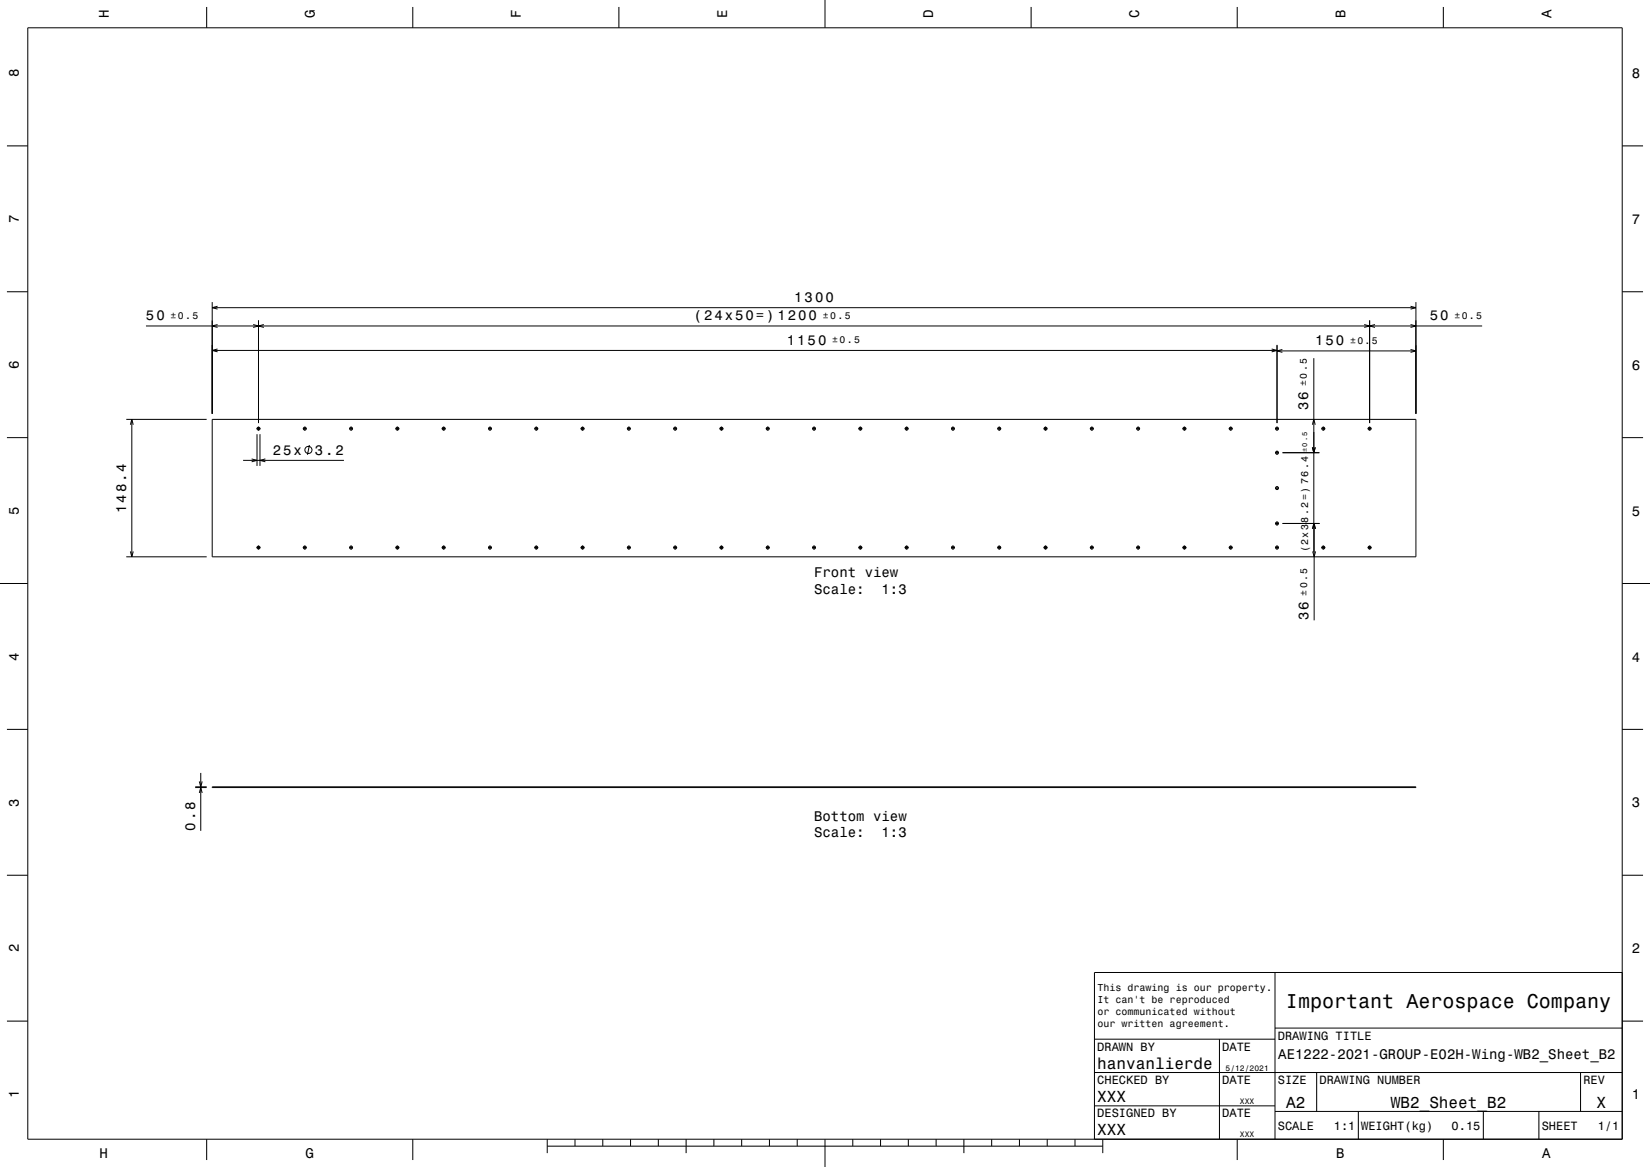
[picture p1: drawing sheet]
<svg xmlns="http://www.w3.org/2000/svg" width="594mm" height="420mm" viewBox="0 0 594 420" stroke-linecap="round" stroke-linejoin="round" font-family="sans-serif">
<g fill="none" stroke="#000" stroke-width=".36">
<path d="M10 10h574v400h-574zM74.4 2.5v7.5M148.6 2.5v7.5M222.8 2.5v7.5M297 0v10M371.2 2.5v7.5M445.4 2.5v7.5M519.6 2.5v7.5M2.5 52.5h7.5M584 52.5h7.5M2.5 105h7.5M52.5 117.3h481.1"/>
<path d="M76.4 108.7v40.2M76.4 110.7h433.3M78.3 110.2l-1.9 .5 1.9 .6M78.3 116.8l-1.9 .5 1.9 .5M91.1 116.8l2 .5-2 .5M93.1 115.3v37M95 116.8l-1.9 .5 1.9 .5M491.1 116.8l2 .5-2 .5M493.1 115.3v37M495 116.8l-1.9 .5 1.9 .5M507.8 110.2l1.9 .5-1.9 .6M507.8 116.8l1.9 .5-1.9 .5"/>
<path d="M509.7 108.7v40.2M584 105h7.5M76.4 126.1h383.3M78.3 125.6l-1.9 .5 1.9 .5M457.8 125.6l1.9 .5-1.9 .5M459.7 124.1v28.2M459.7 126.3h50M461.7 125.8l-2 .5 2 .5M473 128.9v69.9M507.8 125.8l1.9 .5-1.9 .5M2.5 157.5h7.5M45.5 150.9h28.9"/>
<path d="M46.9 152.9l.6-2 .5 2M47.5 150.9v49.5M76.4 150.9h433.3v49.5h-433.3zM92.4 154.3h1.4M92.5 156.3v11.4M93.1 153.6v1.4M93.6 156.3v11.4M109 154.3h1.4M109.7 153.6v1.4M125.7 154.3h1.4M126.4 153.6v1.4M142.4 154.3h1.4"/>
<path d="M143.1 153.6v1.4M159 154.3h1.4M159.7 153.6v1.4M175.7 154.3h1.4M176.4 153.6v1.4M192.4 154.3h1.4M193.1 153.6v1.4M209 154.3h1.4M209.7 153.6v1.4M225.7 154.3h1.4M226.4 153.6v1.4M242.4 154.3h1.4"/>
<path d="M243.1 153.6v1.4M259 154.3h1.4M259.7 153.6v1.4M275.7 154.3h1.4M276.4 153.6v1.4M292.4 154.3h1.4M293.1 153.6v1.4M309 154.3h1.4M309.7 153.6v1.4M325.7 154.3h1.4M326.4 153.6v1.4M342.4 154.3h1.4"/>
<path d="M343.1 153.6v1.4M359 154.3h1.4M359.7 153.6v1.4M375.7 154.3h1.4M376.4 153.6v1.4M392.4 154.3h1.4M393.1 153.6v1.4M409 154.3h1.4M409.7 153.6v1.4M425.7 154.3h1.4M426.4 153.6v1.4M442.4 154.3h1.4"/>
<path d="M443.1 153.6v1.4M459 154.3h1.4M459.7 153.6v1.4M472.5 152.9l.5-2 .5 2M475.7 154.3h1.4M476.4 153.6v1.4M492.4 154.3h1.4M493.1 153.6v1.4M584 157.5h7.5M87.5 165.7h36.3M90.6 165.2l1.9 .5-1.9 .5M95.5 165.2l-1.9 .5 1.9 .5"/>
<path d="M111.4 160.2l-.7 3.5M459 162.9h1.4M459 175.7h1.4M459.7 162.2v1.4M459.7 175v1.4M461.7 162.9h13.3M472.5 161l.5 1.9 .5-1.9M46.9 198.5l.6 1.9 .5-1.9M92.4 197.1h1.4M93.1 196.4v1.4M109 197.1h1.4M109.7 196.4v1.4"/>
<path d="M125.7 197.1h1.4M126.4 196.4v1.4M142.4 197.1h1.4M143.1 196.4v1.4M159 197.1h1.4M159.7 196.4v1.4M175.7 197.1h1.4M176.4 196.4v1.4M192.4 197.1h1.4M193.1 196.4v1.4M209 197.1h1.4M209.7 196.4v1.4"/>
<path d="M225.7 197.1h1.4M226.4 196.4v1.4M242.4 197.1h1.4M243.1 196.4v1.4M259 197.1h1.4M259.7 196.4v1.4M275.7 197.1h1.4M276.4 196.4v1.4M292.4 197.1h1.4M293.1 196.4v1.4M309 197.1h1.4M309.7 196.4v1.4"/>
<path d="M325.7 197.1h1.4M326.4 196.4v1.4M342.4 197.1h1.4M343.1 196.4v1.4M359 197.1h1.4M359.7 196.4v1.4M375.7 197.1h1.4M376.4 196.4v1.4M392.4 197.1h1.4M393.1 196.4v1.4M409 197.1h1.4M409.7 196.4v1.4"/>
<path d="M425.7 197.1h1.4M426.4 196.4v1.4M442.4 197.1h1.4M443.1 196.4v1.4M459 188.4h1.4M459 197.1h1.4M459.7 187.7v1.4M459.7 196.4v1.4M461.7 188.4h13.4M472.5 190.3l.5-1.9 .5 1.9M472.6 198.5l.5 1.9 .5-1.9M472.6 190.3l.5-1.9 .5 1.9"/>
<path d="M473.1 188.4v34.9M475.7 197.1h1.4M476.4 196.4v1.4M492.4 197.1h1.4M493.1 196.4v1.4M0 210h10M45.5 200.4h28.9M584 210h10M2.5 262.5h7.5M72.3 278.2v20.8M584 262.5h7.5M70.3 283.4h4.1"/>
<path d="M70.3 283.2h4.1M71.8 285.4l.5-2 .5 2M71.8 281.2l.5 2 .5-2M76.4 283.2h433.3v.2h-433.3zM2.5 315h7.5M584 315h7.5M459 350v60M584 350h-190v60M2.5 367.5h7.5M394 374h65M439 374v36M459 370h125"/>
<path d="M584 367.5h7.5M394 398h65M394 386h190M474 386v14M569 386v14M74.4 410v7.5M148.6 410v7.5M197 412.5h200M197 410v5M207 410v2.5M217 410v2.5M227 410v2.5"/>
<path d="M237 410v2.5M247 410v5M257 410v2.5M267 410v2.5M277 410v2.5M287 410v2.5M297 410v10M307 410v2.5M317 410v2.5M327 410v2.5M337 410v2.5M347 410v5"/>
<path d="M357 410v2.5M367 410v2.5M377 410v2.5M387 410v2.5M397 410v5M445.4 410v7.5M459 400h125M489 400v10M519.6 410v7.5M534 400v10M554 400v10"/>
<circle cx="93.1" cy="154.3" r=".53"/>
<circle cx="109.7" cy="154.3" r=".53"/>
<circle cx="126.4" cy="154.3" r=".53"/>
<circle cx="143.1" cy="154.3" r=".53"/>
<circle cx="159.7" cy="154.3" r=".53"/>
<circle cx="176.4" cy="154.3" r=".53"/>
<circle cx="193.1" cy="154.3" r=".53"/>
<circle cx="209.7" cy="154.3" r=".53"/>
<circle cx="226.4" cy="154.3" r=".53"/>
<circle cx="243.1" cy="154.3" r=".53"/>
<circle cx="259.7" cy="154.3" r=".53"/>
<circle cx="276.4" cy="154.3" r=".53"/>
<circle cx="293.1" cy="154.3" r=".53"/>
<circle cx="309.7" cy="154.3" r=".53"/>
<circle cx="326.4" cy="154.3" r=".53"/>
<circle cx="343.1" cy="154.3" r=".53"/>
<circle cx="359.7" cy="154.3" r=".53"/>
<circle cx="376.4" cy="154.3" r=".53"/>
<circle cx="393.1" cy="154.3" r=".53"/>
<circle cx="409.7" cy="154.3" r=".53"/>
<circle cx="426.4" cy="154.3" r=".53"/>
<circle cx="443.1" cy="154.3" r=".53"/>
<circle cx="459.7" cy="154.3" r=".53"/>
<circle cx="476.4" cy="154.3" r=".53"/>
<circle cx="493.1" cy="154.3" r=".53"/>
<circle cx="111" cy="161.9" r="1.28"/>
<circle cx="459.7" cy="162.9" r=".53"/>
<circle cx="459.7" cy="175.7" r=".53"/>
<circle cx="93.1" cy="197.1" r=".53"/>
<circle cx="109.7" cy="197.1" r=".53"/>
<circle cx="126.4" cy="197.1" r=".53"/>
<circle cx="143.1" cy="197.1" r=".53"/>
<circle cx="159.7" cy="197.1" r=".53"/>
<circle cx="176.4" cy="197.1" r=".53"/>
<circle cx="193.1" cy="197.1" r=".53"/>
<circle cx="209.7" cy="197.1" r=".53"/>
<circle cx="226.4" cy="197.1" r=".53"/>
<circle cx="243.1" cy="197.1" r=".53"/>
<circle cx="259.7" cy="197.1" r=".53"/>
<circle cx="276.4" cy="197.1" r=".53"/>
<circle cx="293.1" cy="197.1" r=".53"/>
<circle cx="309.7" cy="197.1" r=".53"/>
<circle cx="326.4" cy="197.1" r=".53"/>
<circle cx="343.1" cy="197.1" r=".53"/>
<circle cx="359.7" cy="197.1" r=".53"/>
<circle cx="376.4" cy="197.1" r=".53"/>
<circle cx="393.1" cy="197.1" r=".53"/>
<circle cx="409.7" cy="197.1" r=".53"/>
<circle cx="426.4" cy="197.1" r=".53"/>
<circle cx="443.1" cy="197.1" r=".53"/>
<circle cx="459.7" cy="197.1" r=".53"/>
<circle cx="459.7" cy="188.4" r=".53"/>
<circle cx="476.4" cy="197.1" r=".53"/>
<circle cx="493.1" cy="197.1" r=".53"/>
</g>
<text font-size="7.2" x="462.9" y="362.6">Important Aerospace Company</text>
<g font-size="5.8">
<text x="395" y="384.6">hanvanlierde</text>
<text x="395" y="396.6">XXX</text>
<text x="463" y="398.6">A2</text>
<text x="500.7" y="398.6">WB2_Sheet_B2</text>
<text x="574.8" y="398.6">X</text>
<text x="395" y="408.6">XXX</text>
</g>
<g font-size="5">
<text x="39.1" y="6.5" transform="rotate(-90 39.1 6.5)">H</text>
<text x="113.3" y="6.5" transform="rotate(-90 113.3 6.5)">G</text>
<text x="187.5" y="6.5" transform="rotate(-90 187.5 6.5)">F</text>
<text x="261.7" y="6.5" transform="rotate(-90 261.7 6.5)">E</text>
<text x="335.9" y="6.5" transform="rotate(-90 335.9 6.5)">D</text>
<text x="410.1" y="6.5" transform="rotate(-90 410.1 6.5)">C</text>
<text x="484.3" y="6.5" transform="rotate(-90 484.3 6.5)">B</text>
<text x="558.5" y="6.5" transform="rotate(-90 558.5 6.5)">A</text>
<text x="6.8" y="27.8" transform="rotate(-90 6.8 27.8)">8</text>
<text x="587.5" y="28.1">8</text>
<text x="6.8" y="80.3" transform="rotate(-90 6.8 80.3)">7</text>
<text x="587.5" y="80.6">7</text>
<text x="285.9" y="108.7">1300</text>
<text x="52.5" y="115.3">50</text>
<text x="249.7" y="115.3">(24x50=) 1200</text>
<text x="514.7" y="115.3">50</text>
<text x="283.3" y="124.1">1150</text>
<text x="473.4" y="124.3">150</text>
<text x="6.8" y="132.8" transform="rotate(-90 6.8 132.8)">6</text>
<text x="587.5" y="133.1">6</text>
<text x="471" y="147.7" transform="rotate(-90 471 147.7)">36</text>
<text x="98.2" y="163.7">25x</text>
<text x="113.3" y="163.7">3.2</text>
<text x="6.8" y="185.3" transform="rotate(-90 6.8 185.3)">5</text>
<text x="45.5" y="184.7" transform="rotate(-90 45.5 184.7)">148.4</text>
<text x="587.5" y="185.6">5</text>
<text x="293.1" y="207.6">Front view</text>
<text x="293.1" y="213.6">Scale:</text>
<text x="317.4" y="213.6">1:3</text>
<text x="471.1" y="223.3" transform="rotate(-90 471.1 223.3)">36</text>
<text x="6.8" y="237.8" transform="rotate(-90 6.8 237.8)">4</text>
<text x="587.5" y="238.1">4</text>
<text x="6.8" y="290.3" transform="rotate(-90 6.8 290.3)">3</text>
<text x="587.5" y="290.6">3</text>
<text x="70.3" y="299" transform="rotate(-90 70.3 299)">0.8</text>
<text x="293.1" y="295.3">Bottom view</text>
<text x="293.1" y="301.3">Scale:</text>
<text x="317.4" y="301.3">1:3</text>
<text x="6.8" y="342.8" transform="rotate(-90 6.8 342.8)">2</text>
<text x="587.5" y="343.1">2</text>
<text x="460.2" y="381.3">AE1222-2021-GROUP-E02H-Wing-WB2_Sheet_B2</text>
<text x="6.8" y="395.3" transform="rotate(-90 6.8 395.3)">1</text>
<text x="587.5" y="395.6">1</text>
<text x="35.8" y="416.8">H</text>
<text x="110" y="416.8">G</text>
<text x="481" y="416.8">B</text>
<text x="555.2" y="416.8">A</text>
</g>
<g font-size="4.3">
<text x="460" y="374.2">DRAWING TITLE</text>
<text x="395" y="378.2">DRAWN BY</text>
<text x="440" y="378.2">DATE</text>
<text x="395" y="390.2">CHECKED BY</text>
<text x="440" y="390.2">DATE</text>
<text x="460" y="390.2">SIZE</text>
<text x="475" y="390.2">DRAWING NUMBER</text>
<text x="570" y="390.2">REV</text>
<text x="395" y="402.2">DESIGNED BY</text>
<text x="440" y="402.2">DATE</text>
<text x="460" y="406.6">SCALE</text>
<text x="480.2" y="406.6">1:1</text>
<text x="490" y="406.6">WEIGHT(kg)</text>
<text x="522.6" y="406.6">0.15</text>
<text x="555" y="406.6">SHEET</text>
<text x="575.2" y="406.6">1/1</text>
</g>
<g font-size="3.6">
<text x="471" y="198.8" transform="rotate(-90 471 198.8)">(2x38.2=) 76.4</text>
<text x="395.1" y="356.8">This drawing is our property.</text>
<text x="395.1" y="361.2">It can't be reproduced</text>
<text x="395.1" y="365.5">or communicated without</text>
<text x="395.1" y="369.8">our written agreement.</text>
</g>
<g font-size="3.5">
<text x="61.4" y="114.8">±0.5</text>
<text x="296.2" y="114.8">±0.5</text>
<text x="523.6" y="114.8">±0.5</text>
<text x="299.6" y="123.6">±0.5</text>
<text x="486" y="123.8">±0.5</text>
<text x="470.4" y="138.9" transform="rotate(-90 470.4 138.9)">±0.5</text>
<text x="470.6" y="214.4" transform="rotate(-90 470.6 214.4)">±0.5</text>
</g>
<g font-size="2.9">
<text x="441.2" y="385.3">5/12/2021</text>
<text x="446.4" y="397.3">XXX</text>
<text x="446.4" y="409.3">XXX</text>
</g>
<text font-size="2.5" x="470.6" y="162.6" transform="rotate(-90 470.6 162.6)">±0.5</text>
</svg>
